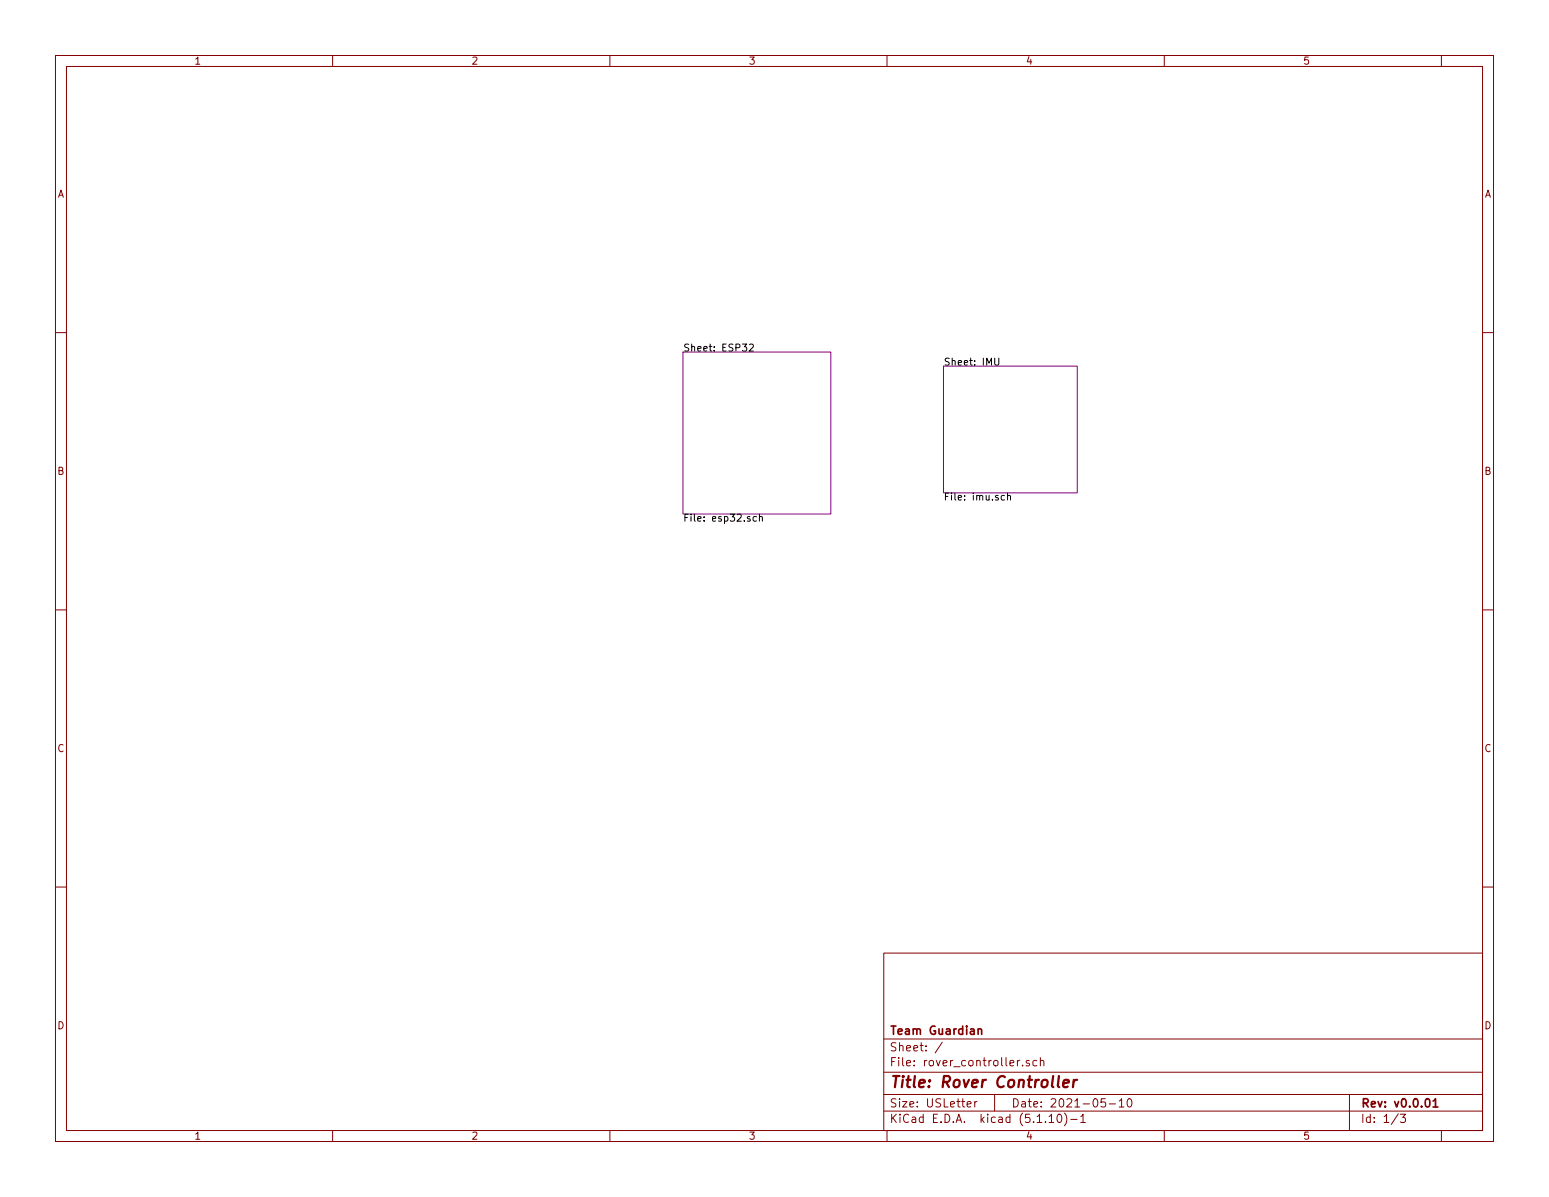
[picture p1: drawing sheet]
<svg xmlns="http://www.w3.org/2000/svg" width="279mm" height="216mm" viewBox="0 0 279 216" stroke-linecap="round" stroke-linejoin="round" font-family="sans-serif">
<g fill="none" stroke="#840000" stroke-width=".18">
<path d="M10 10h259.4v195.9h-259.4zM12 12h255.4v191.9h-255.4zM60 10v2M110 10v2M160 10v2M210 10v2M260 10v2M10 60h2M267.4 60h2M10 110h2M267.4 110h2M10 160h2"/>
<path d="M267.4 160h2M159.4 171.9h108v32h-108zM159.4 197.4h108M159.4 193.4h108M159.4 187.4h108M170 188l-1.3 1.9M174.4 199.2l.8-.2-.1-.2-.4-.1-.3 .2 .1 .7h.6M175.8 198.7v1M176.2 198.7l-.3 .1-.1 .2M179.4 197.4v3M183.9 191.3l-.4 .2M184.5 192.1v.2"/>
<path d="M185.6 191.3h-.3l-.2 .2 .1 .2 .4 .1v.4h-.5M187 191.3h-.4l-.3 .2 .1 .6 .2 .2 .4-.1M187.7 191.4l.2-.1h.3l.1 1M187.7 190.8v1.5M199.4 198.2h-.7l-.1 .7 .2-.1h.5l.1 .2v.5l-.2 .2-.6-.2M200.1 199.1h1.1M201.9 198.6l.4-.4v1.5M201.9 199.7h.8M203.5 198.2h.2a.8 .8 0 0 1 .5 .7 .8 .8 0 0 1-.5 .8 1 1 0 0 1-.2-1.5zM243.4 197.4v6.5M60 203.9v2M110 203.9v2"/>
<path d="M159.4 200.4h108M160 203.9v2M189.2 201.4l.5-.4v1.5M189.2 202.5h.9M190.9 201h.1a.8 .8 0 0 1 .5 .7 .8 .8 0 0 1-.5 .8 1 1 0 0 1-.1-1.5zM192 200.8a1.71 1.71 0 0 1 0 2.2M193.1 201.9h1.2M194.9 201.4l.5-.4v1.5M194.9 202.5h.9M210 203.9v2M252.2 200.9l-1.2 1.9M252.6 201h.9l-.5 .5 .4 .2v.6l-.2 .2-.6-.2"/>
<path d="M260 203.9v2"/>
</g>
<path d="M176.4 185.7l.2-.1h.4l.1 1M176.4 185.6v1M257.2 198.3l.4-.1a.94 .94 0 0 1 0 1.5l-.5-.3v-.6zM258.5 198.6l.4-.4v1.5M258.5 199.7h.9" fill="none" stroke="#840000" stroke-width=".3"/>
<path d="M191.8 195.4l1-.2-.1-.4h-.7l-.3 1 .3 .3 .6-.1M193.7 194.8l-.2 1.3M194.3 194.8a.55 .55 0 0 0-.7 .3" fill="none" stroke="#840000" stroke-width=".41"/>
<path d="M123.2 63.5h26.7v29.2h-26.7zM170.2 66h24.1v22.9h-24.1z" fill="none" stroke="#840084" stroke-width=".18"/>
<path d="M135.2 62.2l.5-.1 .2 .3-.1 .2-.7 .7h.8M179.4 64.6v1l.3 .3 .3-.1 .2-.2v-1M136.4 93.2h-.3l-.3 .2 .2 .6h.4M137 93.3l.2-.1h.3v.8M137 92.7v1.3M181.2 89.4h-.4l-.2 .2 .1 .5h.5M181.7 89.5l.2-.1h.3l.1 .8M181.7 88.9v1.3" fill="none" stroke="#000" stroke-width=".18"/>
<text font-size="2.8" fill="#840000" x="160.4" y="196.2">Title: Rover Controller</text>
<g font-size="2.1" fill="#840000">
<text x="160.4" y="189.6">Sheet: /</text>
<text x="160.4" y="186.6">Team Guardian</text>
<text x="160.4" y="192.3">File: rover_controller.sch</text>
<text x="160.4" y="202.5">KiCad E.D.A. kicad (5.1.10)-1</text>
<text x="160.4" y="199.7">Size: USLetter</text>
<text x="182.4" y="199.7">Date: 2021-05-10</text>
<text x="245.4" y="199.7">Rev: v0.0.01</text>
<text x="245.4" y="202.5">Id: 1/3</text>
</g>
<g font-size="1.8" fill="#840000">
<text x="35" y="11.6">1</text>
<text x="85" y="11.6">2</text>
<text x="135" y="11.6">3</text>
<text x="185" y="11.6">4</text>
<text x="235" y="11.6">5</text>
<text x="10.4" y="35.6">A</text>
<text x="267.8" y="35.6">A</text>
<text x="10.4" y="85.6">B</text>
<text x="267.8" y="85.6">B</text>
<text x="10.4" y="135.6">C</text>
<text x="267.8" y="135.6">C</text>
<text x="10.4" y="185.6">D</text>
<text x="267.8" y="185.6">D</text>
<text x="35" y="205.5">1</text>
<text x="85" y="205.5">2</text>
<text x="135" y="205.5">3</text>
<text x="185" y="205.5">4</text>
<text x="235" y="205.5">5</text>
</g>
<g font-size="1.8">
<text x="123.2" y="63.4">Sheet: ESP32</text>
<text x="170.2" y="65.9">Sheet: IMU</text>
<text x="123.2" y="94.1">File: esp32.sch</text>
<text x="170.2" y="90.3">File: imu.sch</text>
</g>
</svg>
